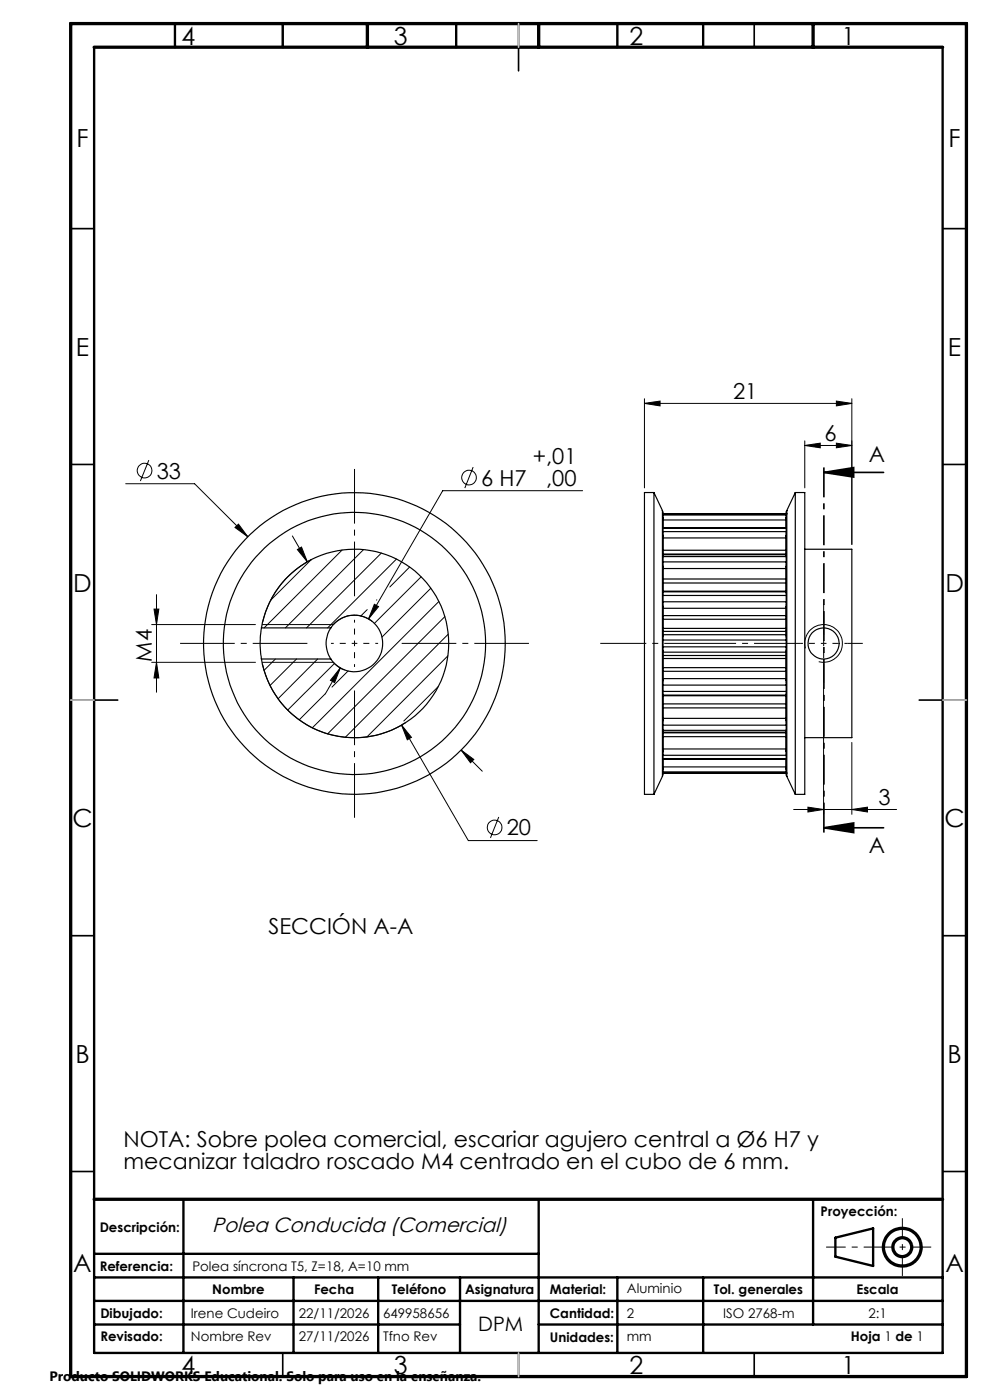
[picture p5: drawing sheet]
<svg xmlns="http://www.w3.org/2000/svg" width="210mm" height="297mm" viewBox="0 0 210 297" stroke-linecap="round" stroke-linejoin="round" font-family="sans-serif">
<g fill="none" stroke="#000" stroke-width=".25">
<path d="M138.7 104.5h-2v64h2M138.7 104.5v64M138.7 104.5l1.8 3.8M140.5 108.3l.2 .7M140.5 108.3v56.4M140.7 109h.1M140.7 109v.3M140.7 109.3v2.6M140.7 112.1v.7M140.7 112.8v4.9M140.7 118.1v1.1M140.7 119.2v7.1"/>
<path d="M140.7 109h26.1M140.7 119.2h26.1M140.7 118.1h26.1M140.7 112.8h26.1M140.7 112.1h26.1M140.7 109.3h26.1M140.7 111.9h26l.1 .2M140.7 111.9v.2M140.7 117.7v.4M140.7 117.7h26M140.7 117.5h26M140.7 114.1h26"/>
<path d="M140.7 116.7h26M140.7 110.3h26M166.7 117.7l.1 .4M166.8 119.2v7.1M166.8 118.1v1.1M166.8 112.8l-.1 4.9M166.8 112.1v.7M166.8 109.3l-.1 2.6M166.8 109v.3M166.8 109h.1M166.9 108.3l-.2 .7M166.9 108.3v56.4"/>
<path d="M168.7 104.5h2v64h-2M168.7 104.5v64M168.7 104.5l-1.8 3.8M170.7 116.5h10v40h-10M55.5 133.2a19.4 19.4 0 0 0 0 6.6M55.5 133.2a20 20 0 0 1 30.6-13.4 20 20 0 0 1 0 33.4 20 20 0 0 1-30.6-13.4M55.5 133.2h14.7M55.5 139.8h14.7M70.2 133.2a6 6 0 0 0 0 6.6M70.2 133.2a6 6 0 0 1 8.9-1.2 6 6 0 0 1 0 9 6 6 0 0 1-8.9-1.2M140.7 135.8v1.4M140.7 137.2v8.1"/>
<path d="M140.7 126.3v1.4M140.7 127.7v8.1M140.7 137.2h26.1M140.7 135.8h26.1M140.7 127.7h26.1M140.7 126.3h26.1M140.7 125.6h26M140.7 138.4h26M140.7 134.7h26M140.7 133.9h26M140.7 139.1h26M140.7 129h26"/>
<path d="M140.7 130.6h26M140.7 133.3h26M140.7 139.7h26M140.7 131.4h26M140.7 120.6h26M140.7 125.4h26M140.7 122.8h26M140.7 123.7h26M166.8 127.7v8.1M166.8 126.3v1.4M166.8 137.2v8.1M166.8 135.8v1.4"/>
<path d="M140.7 145.3v1.4M140.7 146.7v7.1M140.7 153.8v1.1M140.7 154.9v.4M140.7 145.3h26.1M140.7 146.7h26.1M140.7 153.8h26.1M140.7 154.9h26.1M140.7 155.3v4.9M140.7 147.5h26M140.7 155.3h26M140.7 144h26"/>
<path d="M140.7 142.4h26M140.7 141.6h26M140.7 152.4h26M140.7 147.6h26M140.7 150.2h26M140.7 149.3h26M140.7 155.5h26M140.7 158.9h26M140.7 156.3h26M166.7 155.3l.1 4.9M166.8 154.9l-.1 .4M166.8 153.8v1.1"/>
<path d="M166.8 146.7v7.1M166.8 145.3v1.4M140.5 164.7l-1.8 3.8M140.7 160.2v.7M140.7 160.9v.2M140.7 163.8v.2M140.7 164h.1M140.7 164h26.1M140.7 160.2h26.1M140.7 160.9h26.1M140.7 163.8h26.1M140.7 164l-.2 .7"/>
<path d="M140.7 161.1v2.7M140.7 162.7h26M166.7 164l.2 .7M166.7 161.1l.1 2.7M166.8 164h.1M166.8 163.8v.2M166.8 160.9l-.1 .2h-26M166.8 160.2v.7M166.9 164.7l1.8 3.8"/>
<circle cx="75.2" cy="136.5" r="32"/>
<circle cx="75.2" cy="136.5" r="27.8"/>
<circle cx="174.7" cy="136.5" r="3.3"/>
</g>
<g fill="none" stroke="#000" stroke-width=".21">
<path d="M31.6 97.6l-1.8 4.5M100.4 99.1l-1.8 4.4M136.7 85.6l3.3-.5v1zM136.7 84.6v18.9M136.7 85.6h44M170.7 94.5l3.3-.5v1zM170.7 93.5v10M170.7 94.5h10M177.4 85.1l3.3 .5-3.3 .5zM177.4 94l3.3 .5-3.3 .5zM180.7 84.6v30.9M26.7 102.6h14.6l11.3 11.3"/>
<path d="M49.8 111.9l.8-.7 2 2.7zM62 113.7l3.2 5.5M63.1 116.6l.9-.5 1.2 3.1zM66 118.7l-8.6 8.6M66.1 118.7a20 20 0 0 0-10.5 13.5M72.6 116.7l-16.6 16.5M77.1 116.6l-16.6 16.6M80.9 117.3l-15.9 15.9M84.1 118.6l-14.6 14.6M123.6 104.1h-29.7l-15.7 27.2M32.2 132.5h22M32.7 129.2h1l-.5 3.3z"/>
<path d="M33.2 126.1v20.8M55.6 132.5h15.1M58.4 139.8l-2.4 2.4M62.9 139.8l-5.6 5.6M67.4 139.8l-8.4 8.4M77.9 129.3l-1.3 1.4M79 131.9a6 6 0 0 0-8.2 .5M79.4 128.2l.9 .5-2.1 2.6zM79.9 127.2v.1M86.9 120.3l-4.2 4.2M89.3 122.4l-9.9 9.9M91.4 124.8l-10.4 10.3"/>
<path d="M93.1 127.6l-26.8 26.8M94.4 130.8l-24.9 24.9M95 139.1l-17.2 17.2M95.1 134.5l-21.9 21.9M170.9 137.5a4 4 0 0 1 3.5-5 4 4 0 0 1 4.3 4.4 4 4 0 0 1-5 3.5M32.2 140.5h22M33.2 140.5l.5 3.3h-1zM55.6 140.5h15.1M55.6 140.8a20 20 0 0 0 30.4 12.5M69 147.2l-5.5 5.5M70.8 140.6a5.6 5.6 0 0 0 2.3 1.5M70.9 140.8l-9.9 9.8"/>
<path d="M72.2 141.7l-1.2 3.1-.9-.5zM72.2 141.7l-3.2 5.5M73.8 142.3l-3.4 3.5M85.2 153.8l2.1 2.6-.9 .5zM85.2 153.8l14.1 24.5h14.6M93 145.7l-7.3 7.3M97.8 159.1l2.7 2-.7 .7zM97.8 159.1l4.5 4.5M174.7 145.8v27M180.7 157.5v15.3M105.8 173.3l-1.8 4.5M168.3 171.7h21.9"/>
<path d="M171.4 171.2l3.3 .5-3.3 .6zM180.7 171.7l3.3-.5v1.1z"/>
<circle cx="30.7" cy="99.8" r="1.55"/>
<circle cx="99.5" cy="101.3" r="1.55"/>
<circle cx="104.9" cy="175.6" r="1.56"/>
</g>
<g fill="none" stroke="#000" stroke-width=".7" stroke-linecap="butt">
<circle cx="191.4" cy="264.6" r="4"/>
<circle cx="191.4" cy="264.6" r="2"/>
</g>
<path d="M197.5 264.6h-22.3" fill="none" stroke="#000" stroke-width=".21" stroke-dasharray="6.3 1.3 1.3 1.3" stroke-dashoffset="2.2" stroke-linecap="butt"/>
<path d="M191.4 258.4v12.3" fill="none" stroke="#000" stroke-width=".21" stroke-dasharray="6.3 1.3 1.3 1.3" stroke-dashoffset="2.1" stroke-linecap="butt"/>
<g fill="none" stroke="#000" stroke-width=".35">
<path d="M60 5v5M110 5v10M160 5v5M15 48.5h5M200 48.5h5M15 98.5h5M200 98.5h5M174.7 100.2l6.4-1v2zM174.7 100.2h12.7M15 148.5h10M195 148.5h10M174.7 175.6l6.4-1v2z"/>
<path d="M174.7 175.6h12.7M15 198.5h5M200 198.5h5M15 248.5h5M200 248.5h5M60 287v5M110 287v5M160 287v5"/>
</g>
<g fill="none" stroke="#000" stroke-width=".5">
<path d="M20 10v277h180v-277M37.1 5v5M60 5v5M96.8 5v5M131 5v5M149.2 5v5M38.9 254.4v32.6M114.3 254.4v32.6M172.5 254.4v26.6M20 266h94.3M20 271h180M20 276h180"/>
<path d="M62.3 271v16M80.2 271v16M97.6 271v16M131 271v16M149.2 271v16M177.2 262.6l8-2v8l-8-2zM20 281h77.6M114.3 281h85.7"/>
</g>
<path d="M15 5h190v287h-190zM20 10h180M77.9 5v5M114.3 5v5M172.5 5v5M20 254.4h180" fill="none" stroke="#000" stroke-width=".7"/>
<path d="M110 5v5M15 148.5h5M200 148.5h5M110 287v5" fill="none" stroke="#c0c0c0" stroke-width=".35"/>
<g fill="#000">
<path d="M136.7 85.6l3.3-.5v1zM170.7 94.5l3.3-.5v1zM177.4 85.1l3.3 .5-3.3 .5zM177.4 94l3.3 .5-3.3 .5zM49.8 111.9l.8-.7 2 2.7zM63.1 116.6l.9-.5 1.2 3.1zM174.7 100.2l6.4-1v2zM32.7 129.2h1l-.5 3.3zM79.4 128.2l.9 .5-2.1 2.6zM33.2 140.5l.5 3.3h-1zM72.2 141.7l-1.2 3.1-.9-.5zM85.2 153.8l2.1 2.6-.9 .5z"/>
<path d="M97.8 159.1l2.7 2-.7 .7zM171.4 171.2l3.3 .5-3.3 .6zM174.7 175.6l6.4-1v2zM180.7 171.7l3.3-.5v1.1z"/>
</g>
<path d="M174.8 98.2v79.4" fill="none" stroke="#000" stroke-width=".35" stroke-dasharray="6.3 1.3 1.3 1.3" stroke-dashoffset="-1" stroke-linecap="butt"/>
<path d="M75.2 136.5v-5M75.2 136.5h-5M75.2 136.5v5M75.2 136.5h5M174.7 136.5v-5M174.7 136.5h-5M174.7 136.5v5M174.7 136.5h5" fill="none" stroke="#000" stroke-width=".21" stroke-dasharray="15.2 1.3 1.3 1.3" stroke-dashoffset="14.6" stroke-linecap="butt"/>
<path d="M174.7 131.5v-3.3M179.7 136.5h3.3M174.7 141.5v3.3" fill="none" stroke="#000" stroke-width=".21" stroke-dasharray="15.2 1.3 1.3 1.3" stroke-linecap="butt"/>
<path d="M169.7 136.5h-42.4" fill="none" stroke="#000" stroke-width=".21" stroke-dasharray="15.2 1.3 1.3 1.3" stroke-dashoffset="5.5" stroke-linecap="butt"/>
<path d="M65.2 136.5h-27M75.2 126.5v-27M85.2 136.5h27M75.2 146.5v27" fill="none" stroke="#000" stroke-width=".21" stroke-dasharray="15.2 1.3 1.3 1.3" stroke-dashoffset="3.6" stroke-linecap="butt"/>
<g font-size="5.3">
<text x="38.5" y="9.5">4</text>
<text x="83.5" y="9.5">3</text>
<text x="133.5" y="9.5">2</text>
<text x="178.5" y="9.5">1</text>
<text x="16.2" y="31.3">F</text>
<text x="201.2" y="31.3">F</text>
<text x="16.1" y="75.5">E</text>
<text x="201.1" y="75.5">E</text>
<text x="15.5" y="125.5">D</text>
<text x="200.5" y="125.5">D</text>
<text x="15.4" y="175.5">C</text>
<text x="200.4" y="175.5">C</text>
<text x="16" y="225.5">B</text>
<text x="201" y="225.5">B</text>
<text x="15.5" y="269.8">A</text>
<text x="200.5" y="269.8">A</text>
<text x="38.5" y="291.5">4</text>
<text x="83.5" y="291.5">3</text>
<text x="133.5" y="291.5">2</text>
<text x="178.5" y="291.5">1</text>
</g>
<g font-size="4.7">
<text x="155.5" y="84.6">21</text>
<text x="174.9" y="93.5">6</text>
<text x="33.3" y="101.5">33</text>
<text x="113" y="98.5">+,01</text>
<text x="184.3" y="98">A</text>
<text x="102.1" y="103">6 H7</text>
<text x="115.9" y="103.1">,00</text>
<text x="32.2" y="140.4" transform="rotate(-90 32.2 140.4)">M4</text>
<text x="186.3" y="170.7">3</text>
<text x="107.5" y="177.2">20</text>
<text x="184.3" y="181">A</text>
<text x="57" y="198.2">SECCIÓN A-A</text>
<text x="26.2" y="243.4">NOTA: Sobre polea comercial, escariar agujero central a Ø6 H7 y</text>
<text x="26.2" y="247.9">mecanizar taladro roscado M4 centrado en el cubo de 6 mm.</text>
</g>
<text font-size="4.4" x="45" y="261.3">Polea Conducida (Comercial)</text>
<text font-size="4.2" x="101.4" y="282.3">DPM</text>
<text font-size="2.9" x="10.5" y="292.9">Producto SOLIDWORKS Educational. Solo para uso en la enseñanza.</text>
<g font-size="2.8">
<text x="21.1" y="261.3">Descripción:</text>
<text x="174.1" y="258">Proyección:</text>
<text x="21.1" y="269.7">Referencia:</text>
<text x="40.8" y="269.7">Polea síncrona T5, Z=18, A=10 mm</text>
<text x="45" y="274.5">Nombre</text>
<text x="66.6" y="274.5">Fecha</text>
<text x="83.1" y="274.5">Teléfono</text>
<text x="98.6" y="274.5">Asignatura</text>
<text x="116.7" y="274.5">Material:</text>
<text x="133" y="274.4">Aluminio</text>
<text x="151.4" y="274.5">Tol. generales</text>
<text x="181.7" y="274.5">Escala</text>
<text x="21.3" y="279.7">Dibujado:</text>
<text x="40.5" y="279.7">Irene Cudeiro</text>
<text x="63.4" y="279.7">22/11/2026</text>
<text x="81.3" y="279.7">649958656</text>
<text x="116.7" y="279.7">Cantidad:</text>
<text x="133" y="279.6">2</text>
<text x="153.4" y="279.7">ISO 2768-m</text>
<text x="184.2" y="279.7">2:1</text>
<text x="21.3" y="284.6">Revisado:</text>
<text x="40.5" y="284.6">Nombre Rev</text>
<text x="63.4" y="284.6">27/11/2026</text>
<text x="81.3" y="284.6">Tfno Rev</text>
<text x="116.7" y="284.6">Unidades:</text>
<text x="133" y="284.5">mm</text>
<text x="180.5" y="284.5">Hoja 1 de 1</text>
</g>
</svg>
